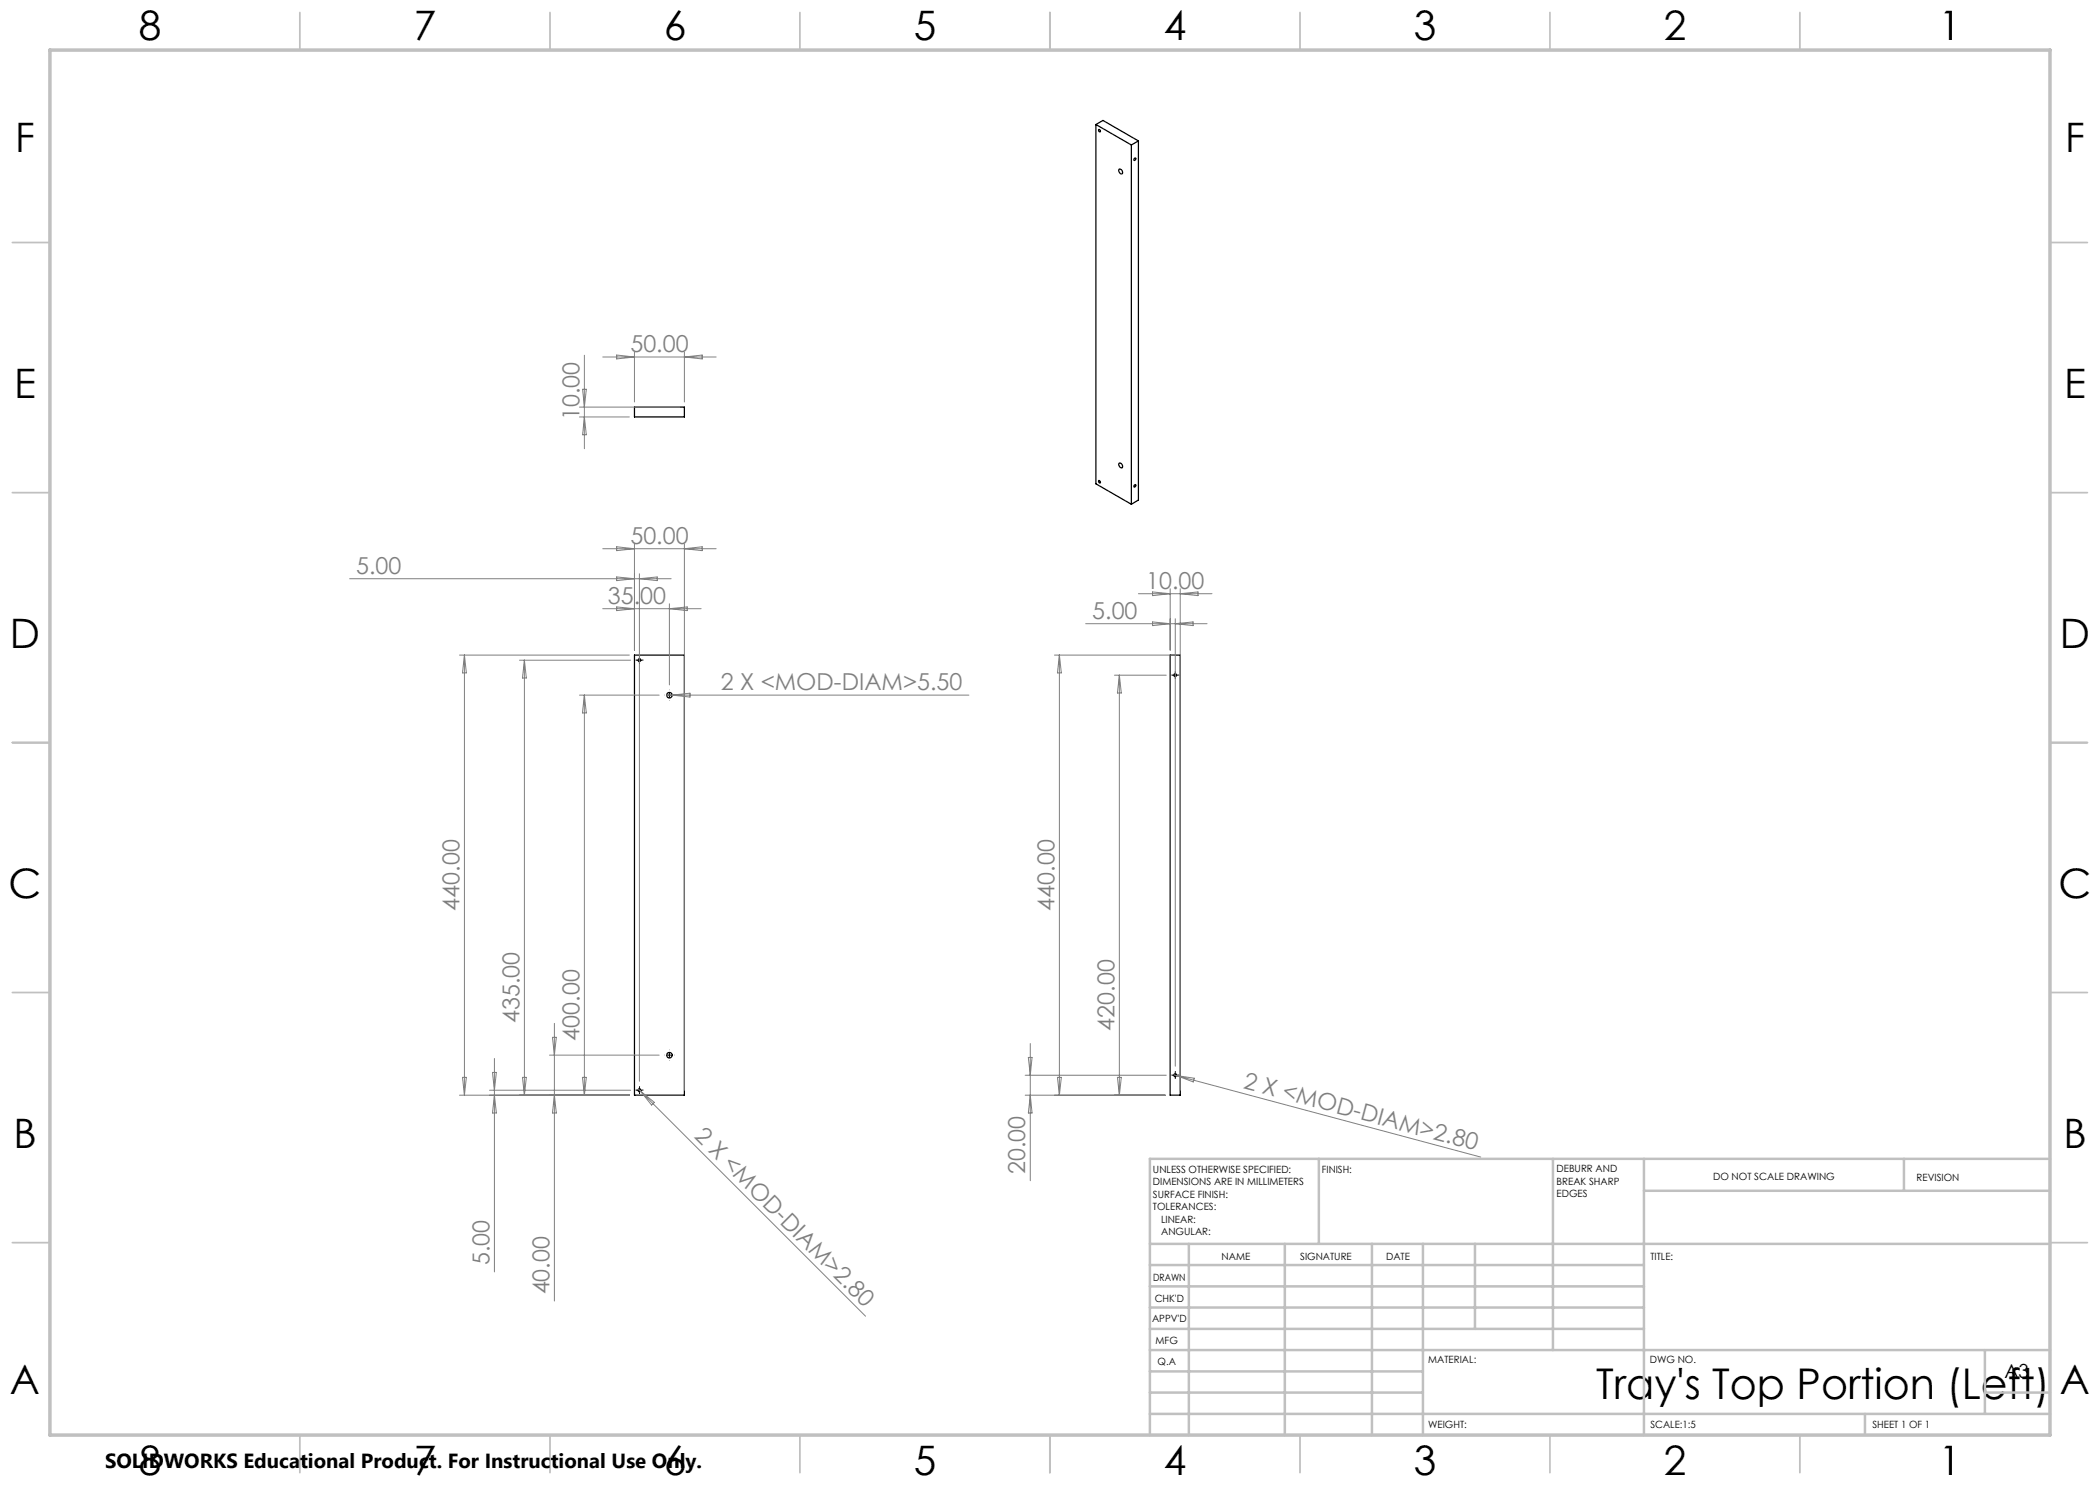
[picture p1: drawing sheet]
<svg xmlns="http://www.w3.org/2000/svg" width="420mm" height="297mm" viewBox="0 0 420 297" stroke-linecap="round" stroke-linejoin="round" font-family="sans-serif">
<g fill="none" stroke="#000" stroke-width=".25">
<path d="M219.2 24.9l7.1 4.1M219.2 24.9v71.9l7.1 4.1M219.2 24.9l1.4-.8 7.1 4.1M219.7 25.9a.23 .23 0 0 1 .3 .1 .23 .23 0 0 1-.1 .3zM223.8 33.8a.57 .57 0 0 1 .6 .3 .57 .57 0 0 1-.1 .7 .66 .66 0 0 1-.5-1zM226.3 29v71.9M227.7 28.2l-1.4 .8M227.7 28.2v71.8l-1.4 .9M126.9 81.4h10v2h-10zM219.7 96.1a.26 .26 0 0 1 .4 .2 .26 .26 0 0 1-.2 .3l-.2-.3zM223.8 92.7a.53 .53 0 0 1 .6 .2 .53 .53 0 0 1-.1 .7l-.4-.2zM226.9 97l.1-.1a.22 .22 0 0 1 .1 .4 .22 .22 0 0 1-.3 0z"/>
<path d="M126.9 131h10v88h-10zM234 131h2v88h-2z"/>
<circle cx="227" cy="31.9" r=".24"/>
<circle cx="127.9" cy="132" r=".28"/>
<circle cx="133.9" cy="139" r=".56"/>
<circle cx="235.1" cy="135" r=".28"/>
<circle cx="127.9" cy="218" r=".28"/>
<circle cx="133.9" cy="211" r=".56"/>
<circle cx="235.1" cy="215" r=".28"/>
</g>
<g fill="none" stroke="#000" stroke-width=".2" stroke-dasharray="15.2 1.3 1.3 1.3" stroke-linecap="butt">
<path d="M127.4 132h-.3M127.9 131.5v-.3M127.9 132.5v.3M128.4 132h.3M134.9 139h.1M234.6 135h-.3M235.1 134.5v-.3M235.1 135.5v.3M235.6 135h.2M133.9 140v.1M127.4 218h-.3M127.9 217.5v-.3"/>
<path d="M127.9 218.5v.3M128.4 218h.3M133.9 212v.1M134.9 211h.1M234.6 215h-.3M235.1 214.5v-.3M235.1 215.5v.3M235.6 215h.2"/>
</g>
<path d="M127.4 132h1M127.9 131.5v1M133.4 139h1M133.9 138.5v1M234.6 135h.9M235.1 134.5v1M127.4 218h1M127.9 217.5v1M133.4 211h1M133.9 210.5v1M234.6 215h.9M235.1 214.5v1" fill="none" stroke="#000" stroke-width=".2"/>
<g fill="none" stroke="#808080" stroke-width=".2">
<path d="M116.5 77.9h.8l-.4 3.5zM116.9 71v18.7M120.5 71.4h22.7M123.3 71l3.6 .4-3.6 .4zM126.9 70.4v10M136.9 70.4v10M136.9 71.4l3.5-.4v.8zM115.9 83.4h10M115.9 81.4h20M116.9 83.4l.4 3.6h-.8zM69.9 115.7h64.3M120.5 109.7h22.7"/>
<path d="M123.3 109.4l3.6 .3-3.6 .4zM123.3 115.4l3.6 .3-3.6 .4zM126.9 108.8v21.2M127.9 114.8v101.4M127.9 115.7l3.5-.3v.7zM136.9 108.8v109.2M136.9 109.7l3.5-.3v.7zM227.7 118.7h14.7M230.5 118.4l3.5 .3-3.5 .4zM234 117.8v12.2M236 117.8v100.2M236 118.7l3.6-.3v.7z"/>
<path d="M91.9 131h34M92.9 131v88M92.9 131l.4 3.6h-.8zM103.9 132h22.2M104.9 132v87M104.9 132l.4 3.6h-.8zM115.9 139h15.9M116.9 139v80M116.9 139l.4 3.6h-.8zM120.5 121.7h19.7M123.3 121.4l3.6 .3-3.6 .4zM133.3 139h60.5"/>
<path d="M133.9 120.8v16.2M133.9 121.7l3.5-.3v.7zM134.4 139l3.6-.4v.8zM210.9 131h24.2M211.9 131l.4 3.6h-.8zM211.9 131v88M217.1 124.7h24.3M222.9 135h10.4M223.9 135v84M223.9 135l.4 3.6h-.8zM230.5 124.4l3.5 .3-3.5 .4zM235.1 123.8v89.5"/>
<path d="M235.1 124.7l3.5-.3v.7zM91.9 219h34M92.5 215.5h.8l-.4 3.5zM97.9 218h28.2M98.5 214.5h.8l-.4 3.5zM98.9 219l.4 3.6h-.8zM98.9 211.7v42.7M104.5 215.5h.8l-.4 3.5zM109.9 211h21.9M110.5 207.5h.8l-.4 3.5zM110.9 204.7v55.5M110.9 219l.4 3.6h-.8z"/>
<path d="M116.5 215.5h.8l-.4 3.5zM127.7 217.8l.4 .4M128.1 218.2l45 45M128.1 218.2l2.8 2.3-.6 .5zM205 219h28M205 215h28.3M205.7 211.5h.7l-.3 3.5zM206.1 219l.3 3.6h-.7zM206.1 208.7v27.4M211.5 215.5h.8l-.4 3.5zM223.5 215.5h.8l-.4 3.5zM234.8 214.9l.5 .2"/>
<path d="M235.3 215.1l60.9 16.3M235.3 215.1l3.6 .5-.2 .8z"/>
</g>
<g fill="none" stroke="#c0c0c0" stroke-width=".35">
<path d="M60 2.5v7.5M110 2.5v7.5M160 2.5v7.5M210 2.5v7.5M260 2.5v7.5M310 2.5v7.5M360 2.5v7.5M2.5 48.5h7.5M410 48.5h7.5M2.5 98.5h7.5M410 98.5h7.5M2.5 148.5h7.5"/>
<path d="M410 148.5h7.5M2.5 198.5h7.5M410 198.5h7.5M2.5 248.5h7.5M410 248.5h7.5M60 287v7.5M110 287v7.5M160 287v7.5M210 287v7.5M260 287v7.5M310 287v7.5M360 287v7.5"/>
</g>
<g fill="none" stroke="#c0c0c0" stroke-width=".5">
<path d="M263.8 231.8v17M310.6 231.8v38.2M328.8 231.8v55.2M328.8 238.2h81.2M380.8 231.8v6.4M410 231.8h-180v55.2M230 248.8h180M230 257.3h98.8M230 253h98.8M237.8 248.8v38.2M257 248.8v38.2M274.4 248.8v38.2"/>
<path d="M284.6 248.8v38.2M295 248.8v17M230 265.8h98.8M230 261.5h98.8M230 278.5h54.6M230 274.3h54.6M230 270h180M397 278.5h13M397 270v12.8M230 282.8h180M373 282.8v4.2"/>
</g>
<path d="M10 10h400v277h-400z" fill="none" stroke="#c0c0c0" stroke-width=".7"/>
<text font-size="8.5" x="319.2" y="279.7">Tray's Top Portion (Left)</text>
<g font-size="8.1">
<text x="27.7" y="8">8</text>
<text x="82.7" y="8">7</text>
<text x="132.7" y="8">6</text>
<text x="182.7" y="8">5</text>
<text x="232.7" y="8">4</text>
<text x="282.7" y="8">3</text>
<text x="332.7" y="8">2</text>
<text x="387.7" y="8">1</text>
<text x="3" y="30.4">F</text>
<text x="413" y="30.4">F</text>
<text x="2.8" y="79.6">E</text>
<text x="412.8" y="79.6">E</text>
<text x="2" y="129.6">D</text>
<text x="412" y="129.6">D</text>
<text x="1.7" y="179.6">C</text>
<text x="411.7" y="179.6">C</text>
<text x="2.7" y="229.6">B</text>
<text x="412.7" y="229.6">B</text>
<text x="2" y="278.9">A</text>
<text x="412" y="278.9">A</text>
<text x="27.7" y="295">8</text>
<text x="82.7" y="295">7</text>
<text x="132.7" y="295">6</text>
<text x="182.7" y="295">5</text>
<text x="232.7" y="295">4</text>
<text x="282.7" y="295">3</text>
<text x="332.7" y="295">2</text>
<text x="387.7" y="295">1</text>
</g>
<g font-size="4.7" fill="#808080">
<text x="126.1" y="70.4">50.00</text>
<text x="115.9" y="84" transform="rotate(-90 115.9 84)">10.00</text>
<text x="126.1" y="108.7">50.00</text>
<text x="71.2" y="114.7">5.00</text>
<text x="229.2" y="117.7">10.00</text>
<text x="121.6" y="120.7">35.00</text>
<text x="218.5" y="123.7">5.00</text>
<text x="144.1" y="138">2 X &lt;MOD-DIAM&gt;5.50</text>
<text x="91.9" y="182.1" transform="rotate(-90 91.9 182.1)">440.00</text>
<text x="210.9" y="182.1" transform="rotate(-90 210.9 182.1)">440.00</text>
<text x="103.9" y="204.6" transform="rotate(-90 103.9 204.6)">435.00</text>
<text x="115.9" y="208.1" transform="rotate(-90 115.9 208.1)">400.00</text>
<text x="222.9" y="206.1" transform="rotate(-90 222.9 206.1)">420.00</text>
<text x="248.5" y="217.6" transform="rotate(15 248.5 217.6)">2 X &lt;MOD-DIAM&gt;2.80</text>
<text x="138.7" y="227.4" transform="rotate(45 138.7 227.4)">2 X &lt;MOD-DIAM&gt;2.80</text>
<text x="205.1" y="234.8" transform="rotate(-90 205.1 234.8)">20.00</text>
<text x="97.9" y="253.1" transform="rotate(-90 97.9 253.1)">5.00</text>
<text x="109.9" y="258.9" transform="rotate(-90 109.9 258.9)">40.00</text>
</g>
<text font-size="4.1" x="21" y="293.7">SOLIDWORKS Educational Product. For Instructional Use Only.</text>
<text font-size="3.9" x="400.9" y="275.5">A3</text>
<g font-size="2">
<text x="230.6" y="234.6">UNLESS OTHERWISE SPECIFIED:</text>
<text x="230.6" y="237.1">DIMENSIONS ARE IN MILLIMETERS</text>
<text x="230.6" y="239.6">SURFACE FINISH:</text>
<text x="264.4" y="234.6">FINISH:</text>
<text x="311.3" y="234.5">DEBURR AND</text>
<text x="311.3" y="237">BREAK SHARP</text>
<text x="311.3" y="239.5">EDGES</text>
<text x="342.6" y="236">DO NOT SCALE DRAWING</text>
<text x="383.3" y="236.2">REVISION</text>
<text x="230.6" y="242.1">TOLERANCES:</text>
<text x="232.2" y="244.6">LINEAR:</text>
<text x="232.2" y="247.1">ANGULAR:</text>
<text x="244.3" y="252">NAME</text>
<text x="260" y="251.9">SIGNATURE</text>
<text x="277.2" y="251.9">DATE</text>
<text x="330.1" y="251.9">TITLE:</text>
<text x="230.6" y="256.1">DRAWN</text>
<text x="230.9" y="260.3">CHK'D</text>
<text x="230.4" y="264.4">APPV'D</text>
<text x="231.1" y="268.8">MFG</text>
<text x="231.5" y="273">Q.A</text>
<text x="285.6" y="272.5">MATERIAL:</text>
<text x="330" y="272.5">DWG NO.</text>
<text x="285.6" y="285.5">WEIGHT:</text>
<text x="330.1" y="285.6">SCALE:1:5</text>
<text x="374.5" y="285.6">SHEET 1 OF 1</text>
</g>
</svg>
